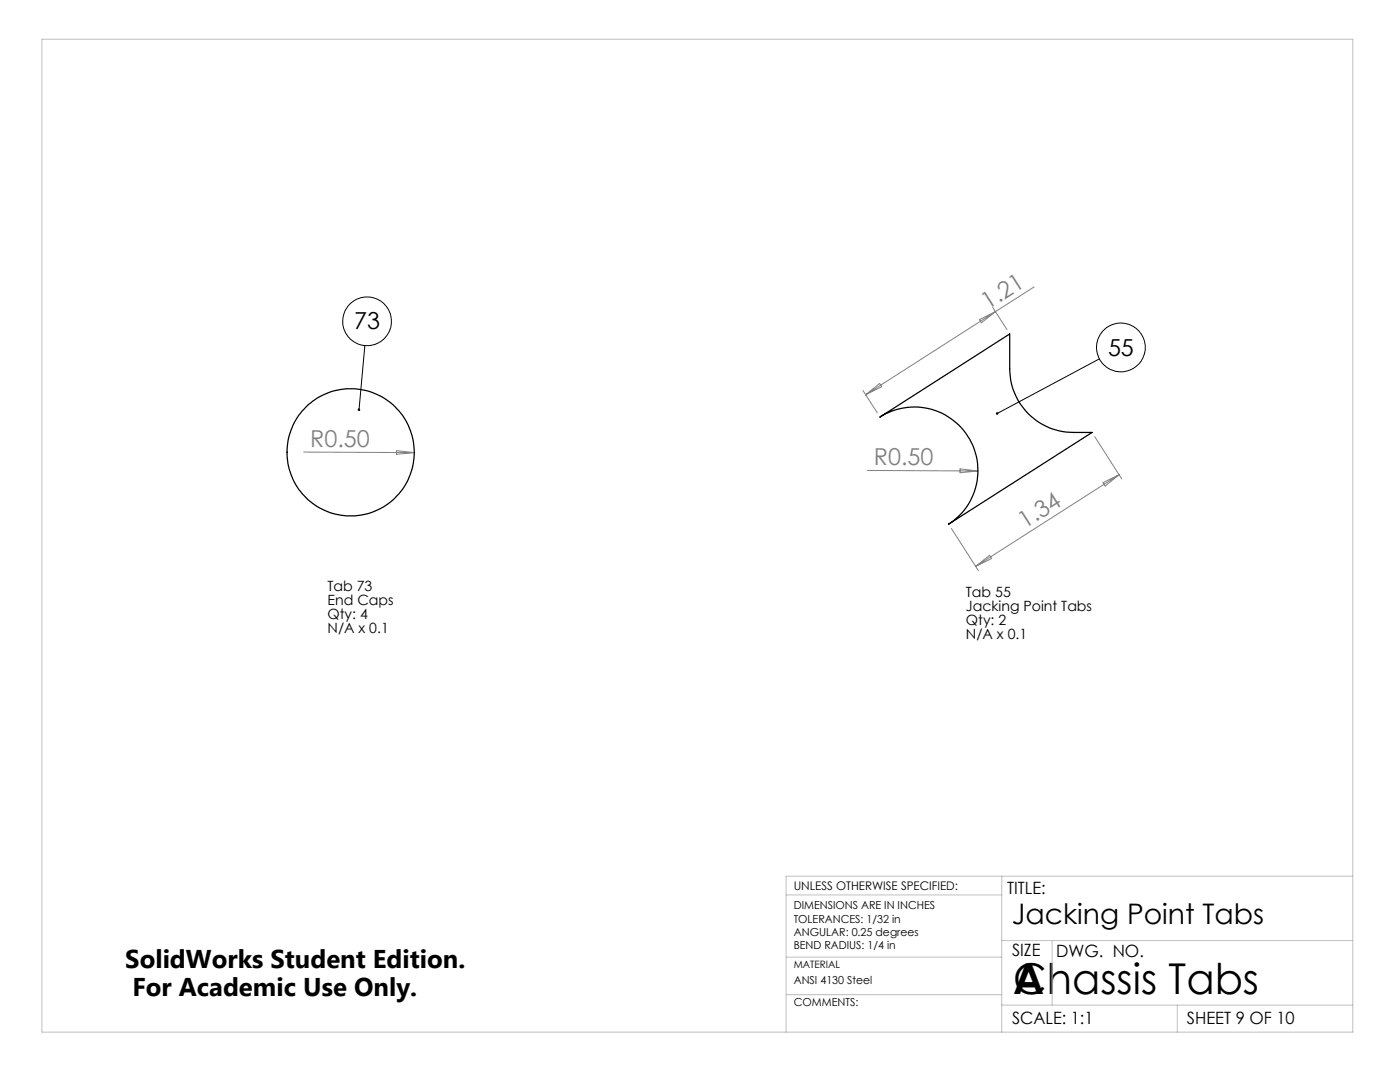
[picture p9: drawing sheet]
<svg xmlns="http://www.w3.org/2000/svg" width="279mm" height="216mm" viewBox="0 0 279 216" stroke-linecap="round" stroke-linejoin="round" font-family="sans-serif">
<g fill="none" stroke="#000" stroke-width=".2">
<path d="M72.8 69l-1.2 12.8M219.4 71.6l-20.4 10.9"/>
<circle cx="73.2" cy="64.1" r="4.9"/>
<circle cx="223.7" cy="69.3" r="4.9"/>
</g>
<path d="M8.4 7.8h261.6v198.2h-261.6zM156.9 178.6h43M199.9 174.8v31.2M270 174.8h-113.1v31.2M156.9 198.5h43M156.9 191h43M199.9 187.7h70.1M210 187.7v12.9M199.9 200.6h70.1M234.9 200.6v5.4" fill="none" stroke="#c0c0c0" stroke-width=".2"/>
<g fill="none" stroke="#808080" stroke-width=".2">
<path d="M206.4 57.3l-33.6 21.5M172.2 77.9l2.9 4.5M172.8 78.8l2.7-2.3 .5 .7zM195.5 63.8l3.1-1.6-2.7 2.2zM198.1 61.3l2.9 4.5M60.6 90.2l22.1 .1M79.1 89.9l3.6 .4-3.6 .4zM173.1 93.9l22.1 .1M191.6 93.6l3.6 .4-3.6 .3zM218.5 87.1l5.4 8.5M220.1 96.3l3.2-1.6-2.7 2.3zM223.3 94.7l-28.6 18.3"/>
<path d="M189.9 105.4l5.4 8.5M194.7 113l2.8-2.2 .4 .6z"/>
</g>
<path d="M198.8 82.3v.3l.2-.1-.2 .1a.26 .26 0 0 0 .3 .1 .26 .26 0 0 0 .1-.4 .26 .26 0 0 0-.4 0zM71.5 81.5a.26 .26 0 0 0-.1 .3 .26 .26 0 0 0 .2 .2v-.2v.2a.26 .26 0 0 0 .3-.3 .26 .26 0 0 0-.4-.2z" fill="#000"/>
<g fill="none" stroke="#000" stroke-width=".25">
<path d="M175.6 83.2l25.9-16.6v7a12.7 12.7 0 0 0 12.7 12.7h3.7l-28.6 18.3a12.7 12.7 0 0 0 3.8-17.5 12.7 12.7 0 0 0-17.5-3.9z"/>
<circle cx="70" cy="90.3" r="12.7"/>
</g>
<g font-size="8.5">
<text x="202.2" y="198.3">A</text>
<text x="202.2" y="198.3">Chassis Tabs</text>
</g>
<text font-size="5.6" x="201.9" y="184.4">Jacking Point Tabs</text>
<g font-size="5.1">
<text x="25" y="193.2">SolidWorks Student Edition.</text>
<text x="26.4" y="198.8">For Academic Use Only.</text>
</g>
<g font-size="4.7">
<text x="70.7" y="65.7">73</text>
<text x="221.1" y="70.9">55</text>
</g>
<g font-size="4.7" fill="#808080">
<text x="197.1" y="61.9" transform="rotate(-33 197.1 61.9)">1.21</text>
<text x="61.9" y="89.2">R0.50</text>
<text x="174.4" y="92.8">R0.50</text>
<text x="204.5" y="105.6" transform="rotate(-33 204.5 105.6)">1.34</text>
</g>
<g font-size="3.4">
<text x="201" y="178.4">TITLE:</text>
<text x="202" y="190.8">SIZE</text>
<text x="210.8" y="190.9">DWG. NO.</text>
<text x="202" y="204.4">SCALE: 1:1</text>
<text x="236.9" y="204.4">SHEET 9 OF 10</text>
</g>
<g font-size="2.8">
<text x="65.4" y="117.9">Tab 73</text>
<text x="192.8" y="119.1">Tab 55</text>
<text x="65.4" y="120.7">End Caps</text>
<text x="65.4" y="123.5">Qty: 4</text>
<text x="192.8" y="121.9">Jacking Point Tabs</text>
<text x="192.8" y="124.7">Qty: 2</text>
<text x="65.4" y="126.4">N/A x 0.1</text>
<text x="192.8" y="127.5">N/A x 0.1</text>
</g>
<text font-size="2.4" x="158.4" y="177.6">UNLESS OTHERWISE SPECIFIED:</text>
<g font-size="2.2">
<text x="158.4" y="181.4">DIMENSIONS ARE IN INCHES</text>
<text x="158.4" y="184.1">TOLERANCES: 1/32 in</text>
<text x="158.4" y="186.7">ANGULAR: 0.25 degrees</text>
<text x="158.4" y="189.4">BEND RADIUS: 1/4 in</text>
<text x="158.4" y="196.3">ANSI 4130 Steel</text>
<text x="158.4" y="200.8">COMMENTS:</text>
</g>
<text font-size="2" x="158.4" y="193.2">MATERIAL</text>
</svg>
